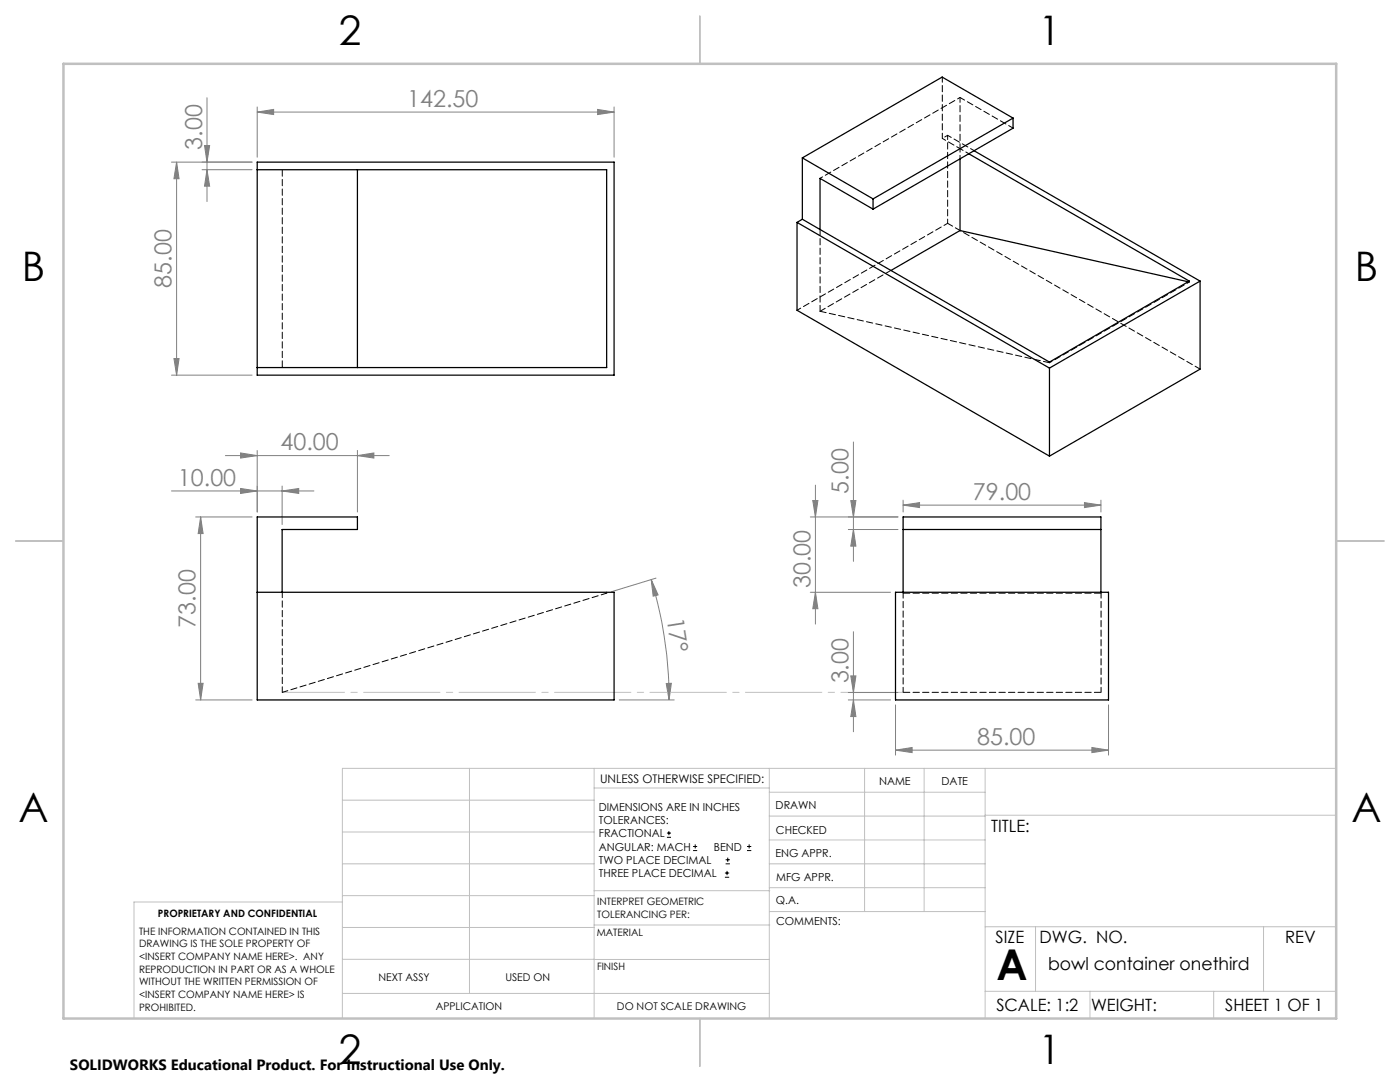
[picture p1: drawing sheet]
<svg xmlns="http://www.w3.org/2000/svg" width="279mm" height="216mm" viewBox="0 0 279 216" stroke-linecap="round" stroke-linejoin="round" font-family="sans-serif">
<g fill="none" stroke="#000" stroke-width=".2">
<path d="M133.1 167.1h.8M133.1 166.2h.8M133.5 165.8v.9M138.3 169.7h.8M138.3 168.9h.8M138.7 168.5v.8M144.7 175h.8M144.7 174.2h.8M144.8 172.4h.9M144.8 171.6h.9M145.1 173.8v.8M145.2 171.1v.9"/>
<path d="M149.1 169.7h.8M149.1 168.9h.8M149.5 168.5v.8"/>
</g>
<g fill="none" stroke="#808080" stroke-width=".2">
<path d="M41.3 19.5v20.7M34.2 32.3h16.1M35.2 32.3l.5 3.4h-1zM35.2 32.3v42.6M40.3 33.9h10M40.8 29h1l-.5 3.3zM41.3 33.9l.5 3.2h-1zM51.3 22.4l3.3-.6v1.1zM51.3 21.3v10.1M51.3 22.4h71.3M119.3 21.8l3.3 .6-3.3 .5zM122.6 21.3v10.1"/>
<path d="M34.2 74.9h16.1M34.7 71.5h1l-.5 3.4zM34.2 98h28.5M45 90.9h32.7M48 90.4l3.3 .5-3.3 .5zM48 97.5l3.3 .5-3.3 .5zM51.3 89.9v12.3M56.3 98l3.3-.5v1zM56.3 97v7.7M71.3 90.9l3.3-.5v1zM71.3 89.9v12.3M162.2 99.9h1l-.5 3.3z"/>
<path d="M162.7 96.8v27.7M169.8 99.9h1l-.5 3.3zM170.3 88.2v23.8M180.2 99.8v2.4M219.7 99.8v2.4M39.1 103.2h11.2M40 103.2l.5 3.3h-1zM40 103.2v36.5M130 115.6l1.3 3.1-.9 .3zM130 115.6a82.5 82.5 0 0 1 3.5 24.1M130.9 115.4l-8.9 2.7M161.7 103.2h17.5"/>
<path d="M161.7 118.2h16M162.7 118.2l.5 3.3h-1zM169.3 105.7h9.9M170.3 105.7l.5 3.3h-1zM180.2 100.8l3.3-.5v1zM180.2 100.8h39.5M216.4 100.3l3.3 .5-3.3 .5zM39.1 139.7h11.2M39.5 136.3h1l-.5 3.4zM123.6 139.7h10.9M133 136.4l1-.1-.5 3.4zM169.3 139.7h8.4"/>
<path d="M169.3 138.2h9.9M169.8 134.9h1l-.5 3.3zM170.3 139.7l.5 3.3h-1zM170.3 126v20M178.7 149.7l3.3-.5v1zM178.7 140.7v10M178.7 149.7h42.5M217.9 149.2l3.3 .5-3.3 .5zM221.2 140.7v10"/>
</g>
<path d="M180.2 138.1h-123.9" fill="none" stroke="#c0c0c0" stroke-width=".2" stroke-dasharray="15.2 1.3 1.3 1.3" stroke-dashoffset="2.8"/>
<g fill="none" stroke="#c0c0c0" stroke-width=".2">
<path d="M68.3 159.7h50.3M93.7 153.3v44.9M118.6 153.3v49.9M118.6 157.2h34.9M153.5 153.3v49.9M153.5 158.1h43.1M172.5 153.3v28.6M184.4 153.3v28.6M196.6 153.3v49.9M266.7 153.3h-198.4v49.9M68.3 178.7h50.3M68.3 172.4h50.3"/>
<path d="M68.3 166h50.3M68.3 180h-41.6v23.2M118.6 177.7h35M153.5 167.6h43.1M153.5 162.8h43.1M153.5 172.4h43.1M153.5 177.1h43.1M196.6 162.7h70.1M68.3 198.2h85.2M68.3 191.4l85.2 .1M68.3 185.1h50.3M118.6 184.6h35"/>
<path d="M153.6 181.9h43M196.6 197.8h70.1M196.6 184.9h70.1M206.7 184.9v12.9M217.5 197.8v5.4M242.2 197.8v5.4M252.2 184.9v12.9"/>
</g>
<path d="M139.7 3.2v9.5M3.1 107.9h9.6M266.7 107.9h9.5M139.7 203.2v9.6" fill="none" stroke="#c0c0c0" stroke-width=".25"/>
<path d="M12.7 12.7h254v190.5h-254z" fill="none" stroke="#c0c0c0" stroke-width=".5"/>
<g fill="#808080">
<path d="M133 136.4l1-.1-.5 3.4zM130 115.6l1.3 3.1-.9 .3z"/>
<path d="M71.3 90.9l3.3-.5v1zM48 90.4l3.3 .5-3.3 .5zM216.4 100.3l3.3 .5-3.3 .5zM180.2 100.8l3.3-.5v1zM119.3 21.8l3.3 .6-3.3 .5zM51.3 22.4l3.3-.6v1.1z"/>
<path d="M178.7 149.7l3.3-.5v1zM217.9 149.2l3.3 .5-3.3 .5z"/>
<path d="M56.3 98l3.3-.5v1zM48 97.5l3.3 .5-3.3 .5z"/>
<path d="M170.3 105.7l.5 3.3h-1zM169.8 99.9h1l-.5 3.3zM41.3 33.9l.5 3.2h-1zM40.8 29h1l-.5 3.3z"/>
<path d="M40 103.2l.5 3.3h-1zM39.5 136.3h1l-.5 3.4zM162.2 99.9h1l-.5 3.3zM162.7 118.2l.5 3.3h-1zM169.8 134.9h1l-.5 3.3zM170.3 139.7l.5 3.3h-1zM35.2 32.3l.5 3.4h-1zM34.7 71.5h1l-.5 3.4z"/>
</g>
<g fill="none" stroke="#000" stroke-width=".25">
<path d="M51.3 32.3h71.3v42.6h-71.3zM51.3 33.9h69.8v39.4h-69.8M71.3 33.9v39.4M160.1 31.5v12.2M160.1 31.5l14.1 8.2M174.2 39.7v2M191.6 31.7v14.3M193.4 30.7l43.9 25.4-27.9 16.1-49.3-28.5M194.4 30.1l45.1 26M202.2 23.6l-14.2-8.2-27.9 16.1M202.2 23.6l-28 16.1M202.2 23.6v2l-28 16.1"/>
<path d="M159.1 44.4l50.3 29M159.1 44.4v17.5l50.3 29.1M160.1 43.7l-1 .7M174.2 41.7l-10.5-6.1v10.2M191.6 46l-13.8 8M191.6 46l45.6 10.2M239.5 56.1l-30.1 17.3M239.5 56.1v17.6l-30.1 17.3M209.4 73.4v17.6M51.3 118.2h71.3v21.5h-71.3v-36.5h20v2.5h-15v12.5M178.7 118.2h42.5v21.5h-42.5zM180.2 118.2v-15h39.5v15"/>
<path d="M180.2 105.7h39.5"/>
</g>
<path d="M237.4 56.3l-.2-.1M237.4 56.3v-.2M209.4 72.4v-.2M209.4 72.4l-45.7-10.3M121.1 118.4v-.3M180.2 118.4v-.3M219.7 118.4v-.3" fill="none" stroke="#000" stroke-width=".2" stroke-dasharray="1.3 .6"/>
<path d="M177.8 53.9l-14.1 8.2M163.7 62.1v-16.3M239.5 73.6l-50.4-29M121.1 118.4l-64.8 19.7" fill="none" stroke="#000" stroke-width=".2" stroke-dasharray="1.3 .6" stroke-dashoffset=".1"/>
<path d="M188.1 15.4v12.2M191.6 19.5l10.6 6.1M56.3 138.1v-20" fill="none" stroke="#000" stroke-width=".2" stroke-dasharray="1.3 .6" stroke-dashoffset=".2"/>
<path d="M56.3 33.8v39.5M219.7 118.4h-39.5M219.7 138.1h-39.5" fill="none" stroke="#000" stroke-width=".2" stroke-dasharray="1.3 .6" stroke-dashoffset="-.1"/>
<path d="M191.6 29.7v-10.2M180.2 118.4v19.7M219.7 118.4v19.7" fill="none" stroke="#000" stroke-width=".2" stroke-dasharray="1.3 .6" stroke-dashoffset=".3"/>
<path d="M189.1 27l-1 .6M191.6 31.7v-2M193.4 30.7l-1.8-1" fill="none" stroke="#000" stroke-width=".2" stroke-dasharray="1.3 .6" stroke-dashoffset=".6"/>
<path d="M188.1 27.6l3.5 2.1" fill="none" stroke="#000" stroke-width=".2" stroke-dasharray="1.3 .6" stroke-dashoffset=".5"/>
<path d="M189.1 27v17.6M194.4 30.1l-5.3-3.1M189.1 44.6l-30 17.3" fill="none" stroke="#000" stroke-width=".2" stroke-dasharray="1.3 .6" stroke-dashoffset=".4"/>
<path d="M191.6 19.5l-27.9 16.1M237.4 56.3l-28 16.1" fill="none" stroke="#000" stroke-width=".2" stroke-dasharray="1.3 .6" stroke-dashoffset=".7"/>
<text font-size="8.5" x="198.9" y="195.5">A</text>
<g font-size="8.1">
<text x="67.6" y="8.9">2</text>
<text x="207.3" y="8.9">1</text>
<text x="4.4" y="56.2">B</text>
<text x="270.4" y="56.2">B</text>
<text x="3.7" y="164.1">A</text>
<text x="269.7" y="164.1">A</text>
<text x="67.6" y="212.4">2</text>
<text x="207.3" y="212.4">1</text>
</g>
<g font-size="4.7" fill="#808080">
<text x="81.3" y="21.3">142.50</text>
<text x="40.3" y="29.9" transform="rotate(-90 40.3 29.9)">3.00</text>
<text x="34.2" y="57.4" transform="rotate(-90 34.2 57.4)">85.00</text>
<text x="56" y="89.9">40.00</text>
<text x="35.5" y="96.9">10.00</text>
<text x="169.3" y="98.5" transform="rotate(-90 169.3 98.5)">5.00</text>
<text x="194.2" y="99.8">79.00</text>
<text x="161.7" y="117.3" transform="rotate(-90 161.7 117.3)">30.00</text>
<text x="39" y="125.2" transform="rotate(-90 39 125.2)">73.00</text>
<text x="133" y="123.4" transform="rotate(81 133 123.4)">17°</text>
<text x="169.3" y="136.4" transform="rotate(-90 169.3 136.4)">3.00</text>
<text x="195" y="148.6">85.00</text>
</g>
<text font-size="3.5" x="209.2" y="193.5">bowl container onethird</text>
<g font-size="3.4">
<text x="197.8" y="166">TITLE:</text>
<text x="198.7" y="188.1">SIZE</text>
<text x="207.5" y="188.1">DWG. NO.</text>
<text x="256.5" y="188.2">REV</text>
<text x="198.8" y="201.7">SCALE: 1:2</text>
<text x="217.7" y="201.8">WEIGHT:</text>
<text x="244.5" y="201.7">SHEET 1 OF 1</text>
</g>
<text font-size="3" x="14" y="213.5">SOLIDWORKS Educational Product. For Instructional Use Only.</text>
<text font-size="2.4" x="119.8" y="156.2">UNLESS OTHERWISE SPECIFIED:</text>
<g font-size="2.2">
<text x="119.5" y="161.8">DIMENSIONS ARE IN INCHES</text>
<text x="154.8" y="161.4">DRAWN</text>
<text x="175.4" y="156.6">NAME</text>
<text x="187.9" y="156.7">DATE</text>
<text x="119.5" y="164.4">TOLERANCES:</text>
<text x="119.5" y="167.1">FRACTIONAL</text>
<text x="154.9" y="166.3">CHECKED</text>
<text x="119.5" y="169.7">ANGULAR: MACH</text>
<text x="119.5" y="172.4">TWO PLACE DECIMAL</text>
<text x="142.5" y="169.7">BEND</text>
<text x="154.8" y="171">ENG APPR.</text>
<text x="119.5" y="175">THREE PLACE DECIMAL</text>
<text x="154.9" y="175.7">MFG APPR.</text>
<text x="154.9" y="180.4">Q.A.</text>
<text x="154.9" y="184.6">COMMENTS:</text>
</g>
<g font-size="2.1">
<text x="75.5" y="195.7">NEXT ASSY</text>
<text x="100.9" y="195.7">USED ON</text>
<text x="86.9" y="201.5">APPLICATION</text>
<text x="123.1" y="201.6">DO NOT SCALE DRAWING</text>
</g>
<g font-size="2">
<text x="31.5" y="182.9">PROPRIETARY AND CONFIDENTIAL</text>
<text x="119.2" y="180.6">INTERPRET GEOMETRIC</text>
<text x="119.2" y="183.1">TOLERANCING PER:</text>
<text x="27.8" y="186.5">THE INFORMATION CONTAINED IN THIS</text>
<text x="27.8" y="189">DRAWING IS THE SOLE PROPERTY OF</text>
<text x="27.8" y="191.6">&lt;INSERT COMPANY NAME HERE&gt;. ANY</text>
<text x="119.1" y="186.7">MATERIAL</text>
<text x="27.8" y="194.1">REPRODUCTION IN PART OR AS A WHOLE</text>
<text x="27.8" y="196.6">WITHOUT THE WRITTEN PERMISSION OF</text>
<text x="119.1" y="193.5">FINISH</text>
<text x="27.8" y="199.1">&lt;INSERT COMPANY NAME HERE&gt; IS</text>
<text x="27.8" y="201.7">PROHIBITED.</text>
</g>
</svg>
